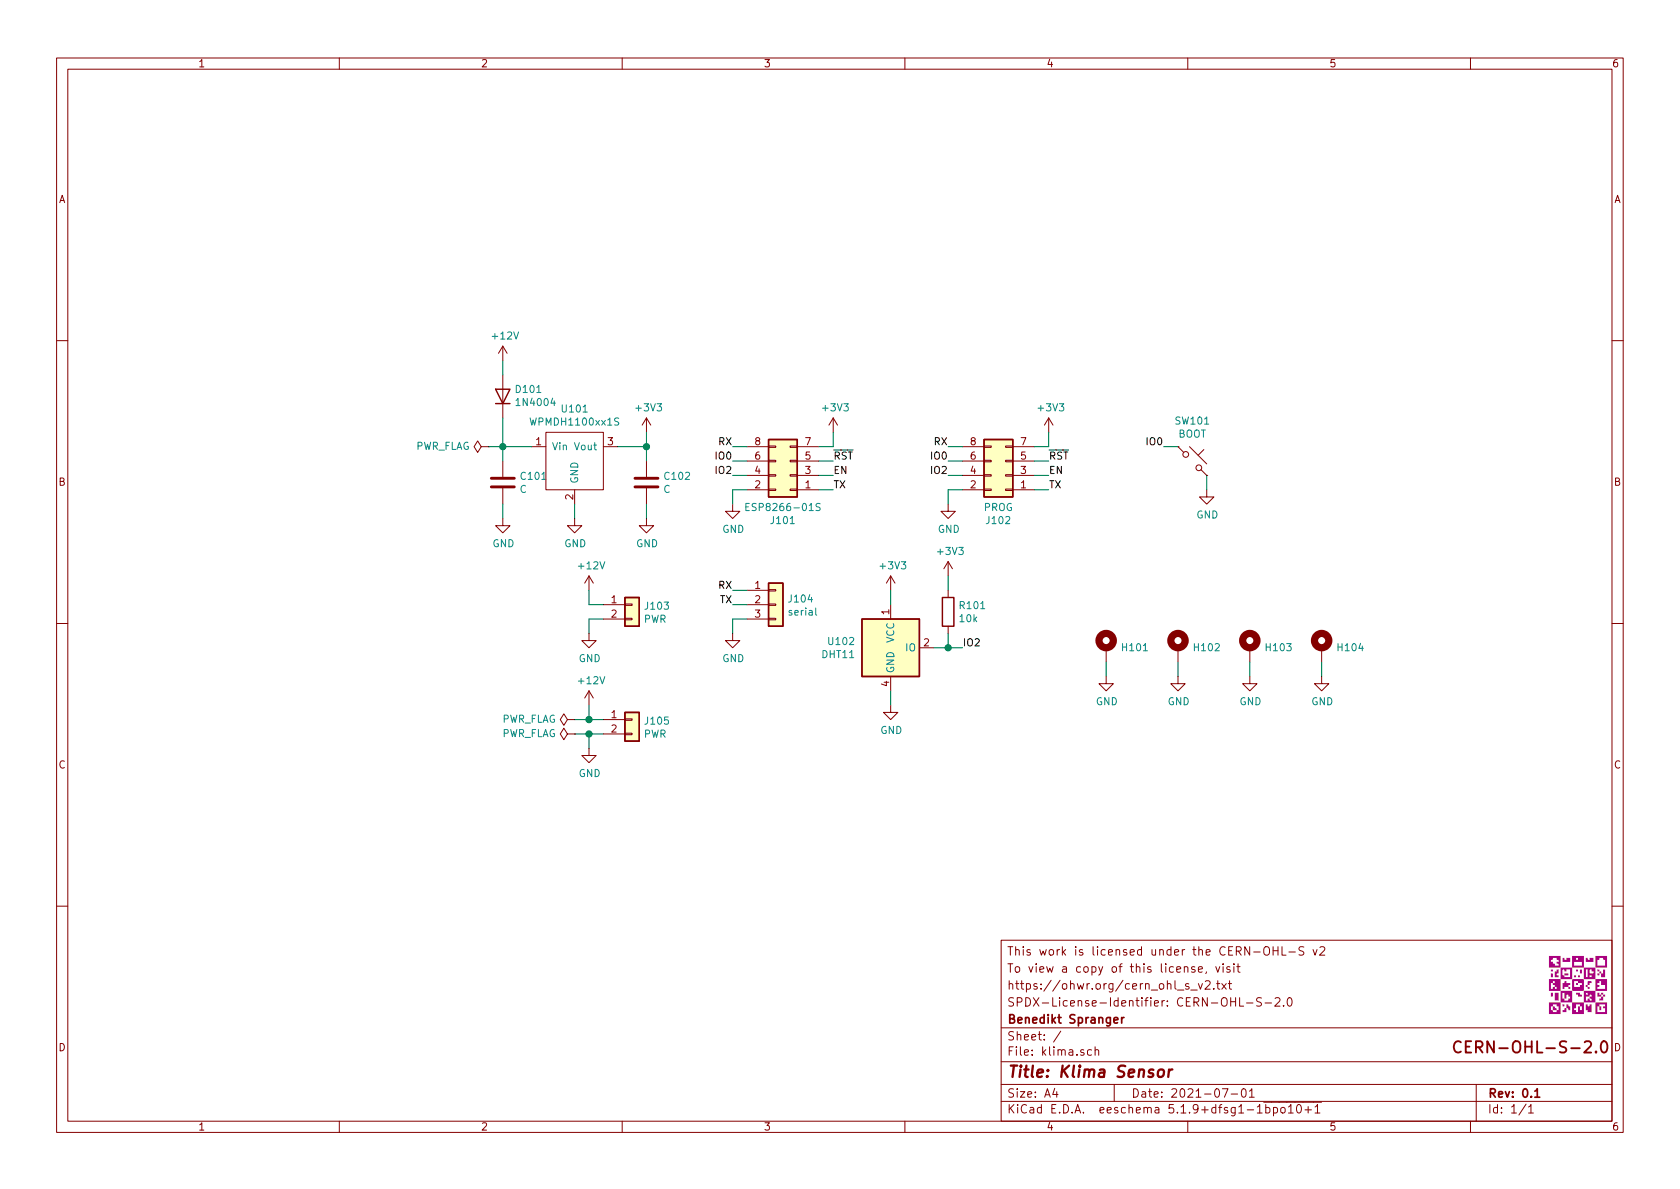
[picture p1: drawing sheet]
EESchema Schematic File Version 4
EELAYER 30 0
EELAYER END
$Descr A4 11693 8268
encoding utf-8
Sheet 1 1
Title "Klima Sensor"
Date "2021-07-01"
Rev "0.1"
Comp "Benedikt Spranger"
Comment1 "SPDX-License-Identifier: CERN-OHL-S-2.0"
Comment2 "https://ohwr.org/cern_ohl_s_v2.txt"
Comment3 "To view a copy of this license, visit"
Comment4 "This work is licensed under the CERN-OHL-S v2"
$EndDescr
$Comp
L Connector_Generic:Conn_02x04_Odd_Even J101
U 1 1
P 5500 3300
F 0 "J101" H 5550 3617 50  0000 C CNN
F 1 "ESP8266-01S" H 5550 3526 50  0000 C CNN
F 2 "Connector_PinHeader_2.54mm:PinHeader_2x04_P2.54mm_Vertical" H 5500 3300 50  0001 C CNN
F 3 "~" H 5500 3300 50  0001 C CNN
	1    5500 3300
	-1   0    0    1   
$EndComp
Wire Wire Line
	5100 3100 5200 3100
Wire Wire Line
	5100 3200 5200 3200
Wire Wire Line
	5100 3300 5200 3300
Wire Wire Line
	5100 3400 5200 3400
Wire Wire Line
	5800 3100 5700 3100
Wire Wire Line
	5800 3200 5700 3200
Wire Wire Line
	5800 3300 5700 3300
Wire Wire Line
	5800 3400 5700 3400
Text Label 5100 3100 2    50   ~ 0
RX
Text Label 5100 3200 2    50   ~ 0
IO0
Text Label 5100 3300 2    50   ~ 0
IO2
$Comp
L power:GND #PWR0106
U 1 1
P 5100 3500
F 0 "#PWR0106" H 5100 3250 50  0001 C CNN
F 1 "GND" H 5105 3327 50  0000 C CNN
F 2 "" H 5100 3500 50  0001 C CNN
F 3 "" H 5100 3500 50  0001 C CNN
	1    5100 3500
	1    0    0    -1  
$EndComp
Wire Wire Line
	5100 3400 5100 3500
$Comp
L power:+3V3 #PWR0103
U 1 1
P 5800 3000
F 0 "#PWR0103" H 5800 2850 50  0001 C CNN
F 1 "+3V3" H 5815 3173 50  0000 C CNN
F 2 "" H 5800 3000 50  0001 C CNN
F 3 "" H 5800 3000 50  0001 C CNN
	1    5800 3000
	1    0    0    -1  
$EndComp
Wire Wire Line
	5800 3000 5800 3100
Text Label 5800 3200 0    50   ~ 0
~RST
Text Label 5800 3300 0    50   ~ 0
EN
Text Label 5800 3400 0    50   ~ 0
TX
$Comp
L Connector_Generic:Conn_02x04_Odd_Even J102
U 1 1
P 7000 3300
F 0 "J102" H 7050 3617 50  0000 C CNN
F 1 "PROG" H 7050 3526 50  0000 C CNN
F 2 "Connector_PinSocket_2.54mm:PinSocket_2x04_P2.54mm_Vertical" H 7000 3300 50  0001 C CNN
F 3 "~" H 7000 3300 50  0001 C CNN
	1    7000 3300
	-1   0    0    1   
$EndComp
Wire Wire Line
	6600 3100 6700 3100
Wire Wire Line
	6600 3200 6700 3200
Wire Wire Line
	6600 3300 6700 3300
Wire Wire Line
	6600 3400 6700 3400
Wire Wire Line
	7300 3100 7200 3100
Wire Wire Line
	7300 3200 7200 3200
Wire Wire Line
	7300 3300 7200 3300
Wire Wire Line
	7300 3400 7200 3400
Text Label 6600 3100 2    50   ~ 0
RX
Text Label 6600 3200 2    50   ~ 0
IO0
Text Label 6600 3300 2    50   ~ 0
IO2
$Comp
L power:GND #PWR0107
U 1 1
P 6600 3500
F 0 "#PWR0107" H 6600 3250 50  0001 C CNN
F 1 "GND" H 6605 3327 50  0000 C CNN
F 2 "" H 6600 3500 50  0001 C CNN
F 3 "" H 6600 3500 50  0001 C CNN
	1    6600 3500
	1    0    0    -1  
$EndComp
Wire Wire Line
	6600 3400 6600 3500
$Comp
L power:+3V3 #PWR0104
U 1 1
P 7300 3000
F 0 "#PWR0104" H 7300 2850 50  0001 C CNN
F 1 "+3V3" H 7315 3173 50  0000 C CNN
F 2 "" H 7300 3000 50  0001 C CNN
F 3 "" H 7300 3000 50  0001 C CNN
	1    7300 3000
	1    0    0    -1  
$EndComp
Wire Wire Line
	7300 3000 7300 3100
Text Label 7300 3200 0    50   ~ 0
~RST
Text Label 7300 3300 0    50   ~ 0
EN
Text Label 7300 3400 0    50   ~ 0
TX
$Comp
L Switch:SW_Push_45deg SW101
U 1 1
P 8300 3200
F 0 "SW101" H 8300 3481 50  0000 C CNN
F 1 "BOOT" H 8300 3390 50  0000 C CNN
F 2 "Button_Switch_THT:SW_PUSH_6mm" H 8300 3200 50  0001 C CNN
F 3 "~" H 8300 3200 50  0001 C CNN
	1    8300 3200
	1    0    0    -1  
$EndComp
Text Label 8100 3100 2    50   ~ 0
IO0
Wire Wire Line
	8100 3100 8200 3100
$Comp
L power:GND #PWR0105
U 1 1
P 8400 3400
F 0 "#PWR0105" H 8400 3150 50  0001 C CNN
F 1 "GND" H 8405 3227 50  0000 C CNN
F 2 "" H 8400 3400 50  0001 C CNN
F 3 "" H 8400 3400 50  0001 C CNN
	1    8400 3400
	1    0    0    -1  
$EndComp
Wire Wire Line
	8400 3300 8400 3400
$Comp
L Connector_Generic:Conn_01x03 J104
U 1 1
P 5400 4200
F 0 "J104" H 5480 4242 50  0000 L CNN
F 1 "serial" H 5480 4151 50  0000 L CNN
F 2 "Connector_PinHeader_2.54mm:PinHeader_1x03_P2.54mm_Vertical" H 5400 4200 50  0001 C CNN
F 3 "~" H 5400 4200 50  0001 C CNN
	1    5400 4200
	1    0    0    -1  
$EndComp
Text Label 5100 4100 2    50   ~ 0
RX
Text Label 5100 4200 2    50   ~ 0
TX
$Comp
L power:GND #PWR0114
U 1 1
P 5100 4400
F 0 "#PWR0114" H 5100 4150 50  0001 C CNN
F 1 "GND" H 5105 4227 50  0000 C CNN
F 2 "" H 5100 4400 50  0001 C CNN
F 3 "" H 5100 4400 50  0001 C CNN
	1    5100 4400
	1    0    0    -1  
$EndComp
Wire Wire Line
	5200 4100 5100 4100
Wire Wire Line
	5200 4200 5100 4200
Wire Wire Line
	5200 4300 5100 4300
Wire Wire Line
	5100 4300 5100 4400
$Comp
L WPMHD1100xx1S:WPMDH1100xx1S U101
U 1 1
P 4000 3200
F 0 "U101" H 4000 3565 50  0000 C CNN
F 1 "WPMDH1100xx1S" H 4000 3474 50  0000 C CNN
F 2 "WPMDH1100xx1S:WPMDH1100xx1S" H 4000 3200 50  0001 C CNN
F 3 "" H 4000 3200 50  0001 C CNN
	1    4000 3200
	1    0    0    -1  
$EndComp
$Comp
L Device:C C101
U 1 1
P 3500 3350
F 0 "C101" H 3615 3396 50  0000 L CNN
F 1 "C" H 3615 3305 50  0000 L CNN
F 2 "Capacitor_THT:C_Disc_D8.0mm_W2.5mm_P5.00mm" H 3538 3200 50  0001 C CNN
F 3 "~" H 3500 3350 50  0001 C CNN
	1    3500 3350
	1    0    0    -1  
$EndComp
$Comp
L Device:C C102
U 1 1
P 4500 3350
F 0 "C102" H 4615 3396 50  0000 L CNN
F 1 "C" H 4615 3305 50  0000 L CNN
F 2 "Capacitor_THT:C_Disc_D8.0mm_W2.5mm_P5.00mm" H 4538 3200 50  0001 C CNN
F 3 "~" H 4500 3350 50  0001 C CNN
	1    4500 3350
	1    0    0    -1  
$EndComp
$Comp
L power:+3V3 #PWR0102
U 1 1
P 4500 3000
F 0 "#PWR0102" H 4500 2850 50  0001 C CNN
F 1 "+3V3" H 4515 3173 50  0000 C CNN
F 2 "" H 4500 3000 50  0001 C CNN
F 3 "" H 4500 3000 50  0001 C CNN
	1    4500 3000
	1    0    0    -1  
$EndComp
$Comp
L power:GND #PWR0108
U 1 1
P 3500 3600
F 0 "#PWR0108" H 3500 3350 50  0001 C CNN
F 1 "GND" H 3505 3427 50  0000 C CNN
F 2 "" H 3500 3600 50  0001 C CNN
F 3 "" H 3500 3600 50  0001 C CNN
	1    3500 3600
	1    0    0    -1  
$EndComp
$Comp
L power:GND #PWR0109
U 1 1
P 4000 3600
F 0 "#PWR0109" H 4000 3350 50  0001 C CNN
F 1 "GND" H 4005 3427 50  0000 C CNN
F 2 "" H 4000 3600 50  0001 C CNN
F 3 "" H 4000 3600 50  0001 C CNN
	1    4000 3600
	1    0    0    -1  
$EndComp
$Comp
L power:GND #PWR0110
U 1 1
P 4500 3600
F 0 "#PWR0110" H 4500 3350 50  0001 C CNN
F 1 "GND" H 4505 3427 50  0000 C CNN
F 2 "" H 4500 3600 50  0001 C CNN
F 3 "" H 4500 3600 50  0001 C CNN
	1    4500 3600
	1    0    0    -1  
$EndComp
Wire Wire Line
	3500 3200 3500 3100
Wire Wire Line
	3500 3100 3700 3100
Wire Wire Line
	4300 3100 4500 3100
Wire Wire Line
	4500 3100 4500 3000
Wire Wire Line
	4500 3100 4500 3200
Connection ~ 4500 3100
Wire Wire Line
	4500 3500 4500 3600
Wire Wire Line
	4000 3500 4000 3600
Wire Wire Line
	3500 3500 3500 3600
$Comp
L Connector_Generic:Conn_01x02 J103
U 1 1
P 4400 4200
F 0 "J103" H 4480 4192 50  0000 L CNN
F 1 "PWR" H 4480 4101 50  0000 L CNN
F 2 "TerminalBlock_WAGO:TerminalBlock_WAGO_236-102_1x02_P5.00mm_45Degree" H 4400 4200 50  0001 C CNN
F 3 "~" H 4400 4200 50  0001 C CNN
	1    4400 4200
	1    0    0    -1  
$EndComp
$Comp
L power:+12V #PWR0101
U 1 1
P 3500 2500
F 0 "#PWR0101" H 3500 2350 50  0001 C CNN
F 1 "+12V" H 3515 2673 50  0000 C CNN
F 2 "" H 3500 2500 50  0001 C CNN
F 3 "" H 3500 2500 50  0001 C CNN
	1    3500 2500
	1    0    0    -1  
$EndComp
$Comp
L power:+12V #PWR0112
U 1 1
P 4100 4100
F 0 "#PWR0112" H 4100 3950 50  0001 C CNN
F 1 "+12V" H 4115 4273 50  0000 C CNN
F 2 "" H 4100 4100 50  0001 C CNN
F 3 "" H 4100 4100 50  0001 C CNN
	1    4100 4100
	1    0    0    -1  
$EndComp
$Comp
L power:GND #PWR0113
U 1 1
P 4100 4400
F 0 "#PWR0113" H 4100 4150 50  0001 C CNN
F 1 "GND" H 4105 4227 50  0000 C CNN
F 2 "" H 4100 4400 50  0001 C CNN
F 3 "" H 4100 4400 50  0001 C CNN
	1    4100 4400
	1    0    0    -1  
$EndComp
$Comp
L Diode:1N4004 D101
U 1 1
P 3500 2750
F 0 "D101" V 3546 2670 50  0000 R CNN
F 1 "1N4004" V 3455 2670 50  0000 R CNN
F 2 "Diode_THT:D_DO-41_SOD81_P10.16mm_Horizontal" H 3500 2575 50  0001 C CNN
F 3 "http://www.vishay.com/docs/88503/1n4001.pdf" H 3500 2750 50  0001 C CNN
	1    3500 2750
	0    -1   -1   0   
$EndComp
Wire Wire Line
	3500 2500 3500 2600
Wire Wire Line
	3500 2900 3500 3100
Connection ~ 3500 3100
Wire Wire Line
	4200 4200 4100 4200
Wire Wire Line
	4100 4200 4100 4100
Wire Wire Line
	4200 4300 4100 4300
Wire Wire Line
	4100 4300 4100 4400
$Comp
L Connector_Generic:Conn_01x02 J105
U 1 1
P 4400 5000
F 0 "J105" H 4480 4992 50  0000 L CNN
F 1 "PWR" H 4480 4901 50  0000 L CNN
F 2 "TerminalBlock_WAGO:TerminalBlock_WAGO_236-102_1x02_P5.00mm_45Degree" H 4400 5000 50  0001 C CNN
F 3 "~" H 4400 5000 50  0001 C CNN
	1    4400 5000
	1    0    0    -1  
$EndComp
$Comp
L power:+12V #PWR0120
U 1 1
P 4100 4900
F 0 "#PWR0120" H 4100 4750 50  0001 C CNN
F 1 "+12V" H 4115 5073 50  0000 C CNN
F 2 "" H 4100 4900 50  0001 C CNN
F 3 "" H 4100 4900 50  0001 C CNN
	1    4100 4900
	1    0    0    -1  
$EndComp
$Comp
L power:GND #PWR0121
U 1 1
P 4100 5200
F 0 "#PWR0121" H 4100 4950 50  0001 C CNN
F 1 "GND" H 4105 5027 50  0000 C CNN
F 2 "" H 4100 5200 50  0001 C CNN
F 3 "" H 4100 5200 50  0001 C CNN
	1    4100 5200
	1    0    0    -1  
$EndComp
Wire Wire Line
	4200 5000 4100 5000
Wire Wire Line
	4100 5000 4100 4900
Wire Wire Line
	4200 5100 4100 5100
Wire Wire Line
	4100 5100 4100 5200
$Comp
L Sensor:DHT11 U102
U 1 1
P 6200 4500
F 0 "U102" H 5956 4546 50  0000 R CNN
F 1 "DHT11" H 5956 4455 50  0000 R CNN
F 2 "Sensor:Aosong_DHT11_5.5x12.0_P2.54mm" H 6200 4100 50  0001 C CNN
F 3 "http://akizukidenshi.com/download/ds/aosong/DHT11.pdf" H 6350 4750 50  0001 C CNN
	1    6200 4500
	1    0    0    -1  
$EndComp
$Comp
L power:+3V3 #PWR0111
U 1 1
P 6200 4100
F 0 "#PWR0111" H 6200 3950 50  0001 C CNN
F 1 "+3V3" H 6215 4273 50  0000 C CNN
F 2 "" H 6200 4100 50  0001 C CNN
F 3 "" H 6200 4100 50  0001 C CNN
	1    6200 4100
	1    0    0    -1  
$EndComp
$Comp
L power:GND #PWR0119
U 1 1
P 6200 4900
F 0 "#PWR0119" H 6200 4650 50  0001 C CNN
F 1 "GND" H 6205 4727 50  0000 C CNN
F 2 "" H 6200 4900 50  0001 C CNN
F 3 "" H 6200 4900 50  0001 C CNN
	1    6200 4900
	1    0    0    -1  
$EndComp
Wire Wire Line
	6200 4100 6200 4200
Wire Wire Line
	6200 4800 6200 4900
Wire Wire Line
	6700 4500 6600 4500
Text Label 6700 4500 0    50   ~ 0
IO2
$Comp
L Mechanical:MountingHole_Pad H101
U 1 1
P 7700 4500
F 0 "H101" H 7800 4503 50  0000 L CNN
F 1 "~" H 7800 4458 50  0000 L CNN
F 2 "MountingHole:MountingHole_3.2mm_M3_DIN965_Pad" H 7700 4500 50  0001 C CNN
F 3 "~" H 7700 4500 50  0001 C CNN
	1    7700 4500
	1    0    0    -1  
$EndComp
$Comp
L power:GND #PWR0115
U 1 1
P 7700 4700
F 0 "#PWR0115" H 7700 4450 50  0001 C CNN
F 1 "GND" H 7705 4527 50  0000 C CNN
F 2 "" H 7700 4700 50  0001 C CNN
F 3 "" H 7700 4700 50  0001 C CNN
	1    7700 4700
	1    0    0    -1  
$EndComp
Wire Wire Line
	7700 4600 7700 4700
$Comp
L Mechanical:MountingHole_Pad H102
U 1 1
P 8200 4500
F 0 "H102" H 8300 4503 50  0000 L CNN
F 1 "~" H 8300 4458 50  0000 L CNN
F 2 "MountingHole:MountingHole_3.2mm_M3_DIN965_Pad" H 8200 4500 50  0001 C CNN
F 3 "~" H 8200 4500 50  0001 C CNN
	1    8200 4500
	1    0    0    -1  
$EndComp
$Comp
L power:GND #PWR0116
U 1 1
P 8200 4700
F 0 "#PWR0116" H 8200 4450 50  0001 C CNN
F 1 "GND" H 8205 4527 50  0000 C CNN
F 2 "" H 8200 4700 50  0001 C CNN
F 3 "" H 8200 4700 50  0001 C CNN
	1    8200 4700
	1    0    0    -1  
$EndComp
Wire Wire Line
	8200 4600 8200 4700
$Comp
L Mechanical:MountingHole_Pad H103
U 1 1
P 8700 4500
F 0 "H103" H 8800 4503 50  0000 L CNN
F 1 "~" H 8800 4458 50  0000 L CNN
F 2 "MountingHole:MountingHole_3.2mm_M3_DIN965_Pad" H 8700 4500 50  0001 C CNN
F 3 "~" H 8700 4500 50  0001 C CNN
	1    8700 4500
	1    0    0    -1  
$EndComp
$Comp
L power:GND #PWR0117
U 1 1
P 8700 4700
F 0 "#PWR0117" H 8700 4450 50  0001 C CNN
F 1 "GND" H 8705 4527 50  0000 C CNN
F 2 "" H 8700 4700 50  0001 C CNN
F 3 "" H 8700 4700 50  0001 C CNN
	1    8700 4700
	1    0    0    -1  
$EndComp
Wire Wire Line
	8700 4600 8700 4700
$Comp
L Mechanical:MountingHole_Pad H104
U 1 1
P 9200 4500
F 0 "H104" H 9300 4503 50  0000 L CNN
F 1 "~" H 9300 4458 50  0000 L CNN
F 2 "MountingHole:MountingHole_3.2mm_M3_DIN965_Pad" H 9200 4500 50  0001 C CNN
F 3 "~" H 9200 4500 50  0001 C CNN
	1    9200 4500
	1    0    0    -1  
$EndComp
$Comp
L power:GND #PWR0118
U 1 1
P 9200 4700
F 0 "#PWR0118" H 9200 4450 50  0001 C CNN
F 1 "GND" H 9205 4527 50  0000 C CNN
F 2 "" H 9200 4700 50  0001 C CNN
F 3 "" H 9200 4700 50  0001 C CNN
	1    9200 4700
	1    0    0    -1  
$EndComp
Wire Wire Line
	9200 4600 9200 4700
$Comp
L power:PWR_FLAG #FLG0101
U 1 1
P 3400 3100
F 0 "#FLG0101" H 3400 3175 50  0001 C CNN
F 1 "PWR_FLAG" V 3400 3227 50  0000 L CNN
F 2 "" H 3400 3100 50  0001 C CNN
F 3 "~" H 3400 3100 50  0001 C CNN
	1    3400 3100
	0    -1   -1   0   
$EndComp
Wire Wire Line
	3500 3100 3400 3100
$Comp
L power:PWR_FLAG #FLG0102
U 1 1
P 4000 5000
F 0 "#FLG0102" H 4000 5075 50  0001 C CNN
F 1 "PWR_FLAG" V 4000 5127 50  0000 L CNN
F 2 "" H 4000 5000 50  0001 C CNN
F 3 "~" H 4000 5000 50  0001 C CNN
	1    4000 5000
	0    -1   -1   0   
$EndComp
Wire Wire Line
	4100 5000 4000 5000
Connection ~ 4100 5000
Wire Wire Line
	4000 5100 4100 5100
Connection ~ 4100 5100
$Comp
L power:PWR_FLAG #FLG0103
U 1 1
P 4000 5100
F 0 "#FLG0103" H 4000 5175 50  0001 C CNN
F 1 "PWR_FLAG" V 4000 5227 50  0000 L CNN
F 2 "" H 4000 5100 50  0001 C CNN
F 3 "~" H 4000 5100 50  0001 C CNN
	1    4000 5100
	0    -1   -1   0   
$EndComp
$Comp
L Device:R R101
U 1 1
P 6600 4250
F 0 "R101" H 6670 4296 50  0000 L CNN
F 1 "10k" H 6670 4205 50  0000 L CNN
F 2 "Resistor_THT:R_Axial_DIN0207_L6.3mm_D2.5mm_P7.62mm_Horizontal" V 6530 4250 50  0001 C CNN
F 3 "~" H 6600 4250 50  0001 C CNN
	1    6600 4250
	1    0    0    -1  
$EndComp
$Comp
L power:+3V3 #PWR0122
U 1 1
P 6600 4000
F 0 "#PWR0122" H 6600 3850 50  0001 C CNN
F 1 "+3V3" H 6615 4173 50  0000 C CNN
F 2 "" H 6600 4000 50  0001 C CNN
F 3 "" H 6600 4000 50  0001 C CNN
	1    6600 4000
	1    0    0    -1  
$EndComp
Wire Wire Line
	6600 4000 6600 4100
Wire Wire Line
	6600 4400 6600 4500
Connection ~ 6600 4500
Wire Wire Line
	6600 4500 6500 4500
$EndSCHEMATC
